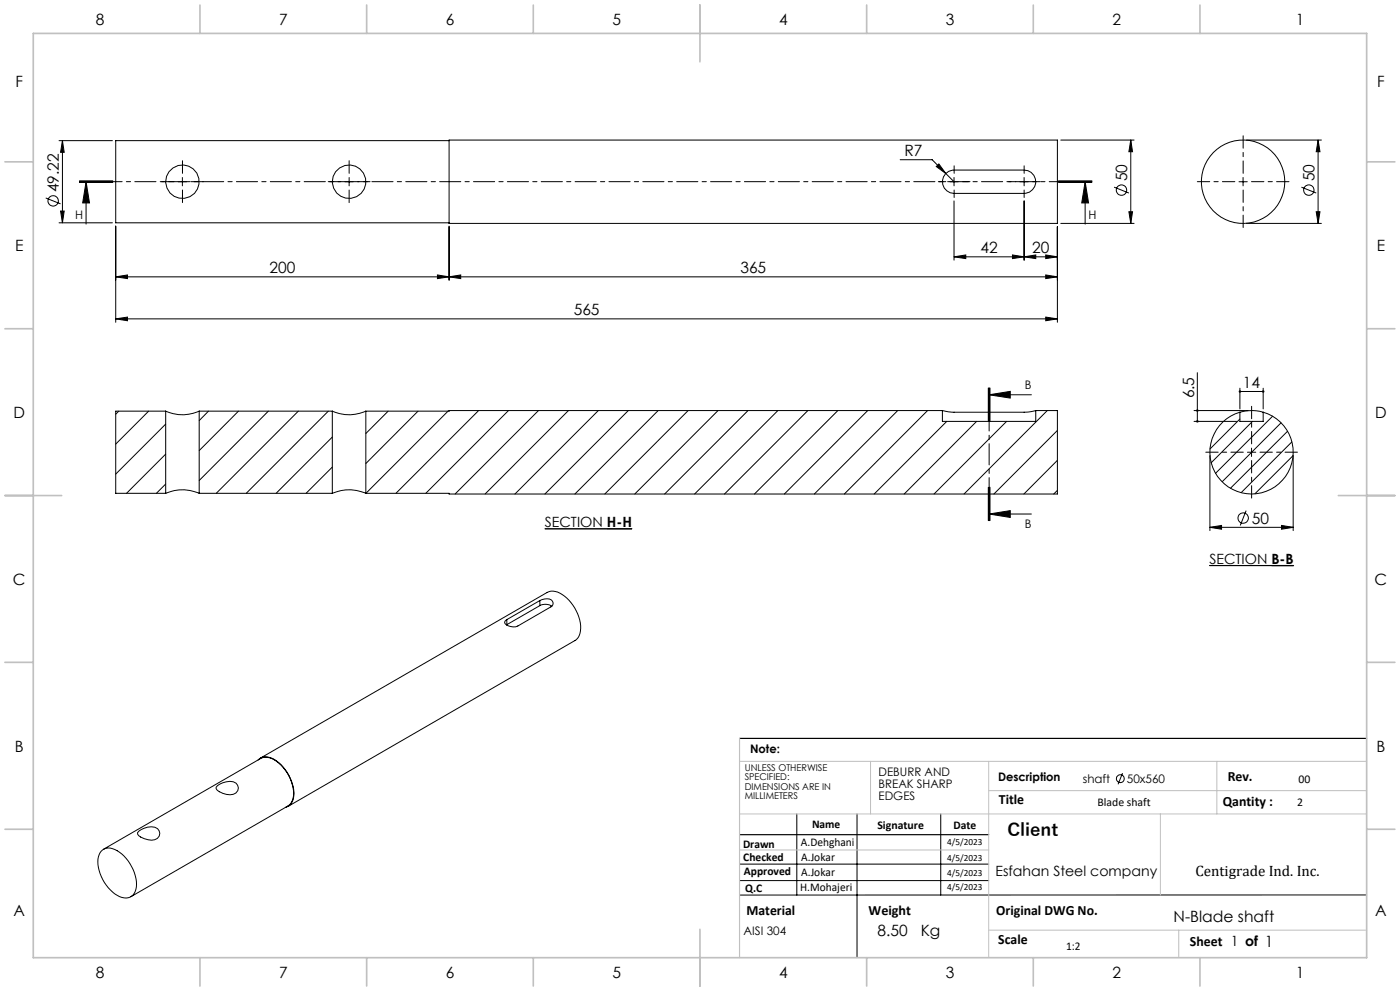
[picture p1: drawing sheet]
<svg xmlns="http://www.w3.org/2000/svg" width="420mm" height="297mm" viewBox="0 0 420 297" stroke-linecap="round" stroke-linejoin="round" font-family="sans-serif">
<g fill="none" stroke="#000" stroke-width=".3">
<path d="M13.7 59.3l4.5 1.8M17.7 42.2h16M18.7 42.2l.6 3.4h-1.1zM18.7 42.2v24.6M23.8 54.7h10zM23.8 54.4h10M23.8 54.2h10M25.8 54.5l1 6.3h-2zM25.8 54.5v12.7M53.5 54.5h2.5M54.7 53.2v2.5M103.5 54.5h2.5"/>
<path d="M104.7 53.2v2.5M134.7 42h182.5v25h-182.5zM134.7 42.2h-100v24.6h100M270.1 47.9h9.5l4.1 4.1M281.7 49.1l2 2.9-2.8-2.1zM283.7 52.1l.9-.7 1.6-.4h21a3.5 3.5 0 0 1 3.5 3.5 3.5 3.5 0 0 1-3.5 3.5h-21a3.5 3.5 0 0 1-3.2-2.2 3.5 3.5 0 0 1 .7-3.7zM283.7 52l2.5 2.5M285 54.5h2.5M286.2 53.2v2.5M306 54.5h2.5M307.2 53.2v2.5M317.6 54.4h10"/>
<path d="M317.6 54.2h10M317.6 54.7h10M318.2 42h22M325.5 54.5l1.1 6.3h-2.1zM325.5 54.5v12.7M334.2 56.1l4.5 1.8M339.2 42l.6 3.5h-1.1zM339.2 42v25M371.7 54.5h2.5M372.9 53.2v2.5M373.9 42h22.5M390.4 56.1l4.5 1.8"/>
<path d="M395.4 42l.6 3.5h-1.1zM395.4 42v25M17.7 66.8h16M18.2 63.2h1.1l-.6 3.6zM34.7 67.8v28.8M134.7 67.8v16.2M286.2 77l3.5-.6v1.1zM286.2 60.2v17.8M286.2 77h31M303.7 76.4l3.5 .6-3.5 .5zM307.2 77l3.5-.6v1.1zM307.2 60.2v17.8"/>
<path d="M313.7 76.4l3.5 .6-3.5 .5zM317.2 68v28.6M318.2 67h22M338.7 63.5h1.1l-.6 3.5zM373.9 67h22.5M394.9 63.5h1.1l-.6 3.5zM34.7 83l3.5-.6v1.1zM34.7 95.6l3.5-.6v1.1zM34.7 83h282.5M34.7 95.6h282.5M131.2 82.4l3.5 .6-3.5 .5zM134.7 83l3.5-.6v1.1z"/>
<path d="M313.7 82.4l3.5 .6-3.5 .5zM313.7 95l3.5 .6-3.5 .5zM296.5 116.3v10M296.7 118.3l6.4-1v2zM296.7 118.3h12.7M296.7 116.3v10M297 116.3v10M359.2 111.7v14.6M372 116.3v6.3M372 117.3h7M379 116.3v6.3M35.6 123.2l-.9 .9"/>
<path d="M44.6 123.2l-9.9 9.9M49.7 123.2a12 12 0 0 0 10.1 0M49.7 123.2h-15v24.6h15M49.7 123.2v24.6M49.7 127.1l-15 15M49.7 136.1l-11.7 11.7M59.8 123.2v24.6M59.8 123.2h39.9M62.5 123.2l-2.7 2.8M71.5 123.2l-11.7 11.8M80.5 123.2l-20.7 20.8M89.5 123.2l-24.6 24.6"/>
<path d="M98.5 123.2l-24.6 24.6M99.7 123.2a12 12 0 0 0 10 0M99.7 123.2v24.6M99.7 140l-7.9 7.8M99.7 131l-16.9 16.8M109.7 123.2v24.6M116.5 123.2l-6.8 6.7M125.4 123.2l-15.7 15.7M134.4 123.2l-24.6 24.6M143.6 123l-24.8 24.8M152.5 123l-24.8 24.8M161.5 123l-25 25.1"/>
<path d="M170.5 123l-25 25.1M179.5 123l-25 25.1M188.5 123l-25 25.1M197.4 123l-24.9 25.1M206.4 123l-25 25.1M215.4 123l-25 25.1M224.4 123l-25 25.1M233.4 123l-25 25.1M242.4 123l-25.1 25.1M251.4 123l-25.1 25.1M260.3 123l-25 25.1M269.3 123l-25 25.1"/>
<path d="M278.3 123l-25 25.1M282.7 123l3 .5h21.5l3.5-.5M282.7 123h-148v.2h-25M282.7 123v3.3h28v-3.3M284 126.3l-21.7 21.8M293 126.3l-21.7 21.8M302 126.3l-21.8 21.8M310.7 123h6.5v25.1h-182.5v-.3h-25M314.2 123l-25 25.1M317.2 129l-19 19.1M317.2 138l-10 10.1M358.2 126.3h12.8"/>
<path d="M358.2 123h16.3M363 136.6v22.4M372 123.5a12.5 12.5 0 0 0-6.7 19.3 12.5 12.5 0 0 0 20.4 0 12.5 12.5 0 0 0-6.7-19.3M372 123.5a12.5 12.5 0 0 1 7 0M372 123.5v2.8h7v-2.8M372 125.6l-9 8.9M374.2 135.5h2.5M375.5 134.3v2.5M375.7 126.3l-12.3 12.4M381.8 124.7l-17.1 17.1M384.3 126.7l-17.7 17.7M386.3 129.3l-17.2 17"/>
<path d="M387.6 132.4l-15.2 15.2M387.9 136.6l-11.4 11.4M387.9 136.6v22.4M49.7 147.8a12.3 12.3 0 0 1 10.1 0M49.7 145.1l-2.8 2.7M59.8 147.8h39.9M99.7 147.8a12.3 12.3 0 0 1 10 0M163.5 158.5h26.1M296.5 146v10M296.7 154.1l6.4-1.1v2.1zM296.7 154.1h12.7M296.7 146v10"/>
<path d="M297 146v10M317.2 147l-1.1 1.1M363 158l3.5-.5v1.1zM363 158h24.9M373.8 153l-1.7 4.5M384.5 157.5l3.4 .5-3.4 .6zM162 180a3.1 3.1 0 0 1 3.8 .2 1.16 1.16 0 0 1-.6 1.7l-9.8 5.7a3.4 3.4 0 0 1-4-1l.1-.4 .5-.5M162 180l-10 5.7M162 180v1.5M362.8 169.5h25.3M152 185.7v1.5M152 187.2l-.1 .1"/>
<path d="M162 181.5a3.5 3.5 0 0 1 3.6 .2M162 181.5l-10 5.7M65.3 235.4a5.4 5.4 0 0 1 5.5-.7 2.02 2.02 0 0 1 .4 2.4 2.02 2.02 0 0 1-2.2 1.1l-1-.1-2.1-.8a1.46 1.46 0 0 1-1.1-1.4zM77.5 227.7a4 4 0 0 1 5.5 .4 12.6 12.6 0 0 1 5.1 11l-.2 .7a3.1 3.1 0 0 1-2.2 2.2M78.1 227.2l86-49.7a4.5 4.5 0 0 1 5.3 1.2 12.1 12.1 0 0 1 4.6 11.1 3.2 3.2 0 0 1-1.5 2.2l-86 49.6M336.8 231.7l-1.4 3.4M30.4 255.1a3.6 3.6 0 0 1 4.7-.2 12.3 12.3 0 0 1 5.7 11.6 3.3 3.3 0 0 1-5 2.2 12.1 12.1 0 0 1-6.3-11.9zM31 254.5l47.2-27.2a4.7 4.7 0 0 1 5.5 1.4 12.1 12.1 0 0 1 4.2 10.6l-.5 1.2-1 1-47.1 27.2M41.7 249.1a5.2 5.2 0 0 1 5.6-.7 2.02 2.02 0 0 1 .4 2.4 2.02 2.02 0 0 1-2.2 1l-1.1-.1-2.1-.8a1.46 1.46 0 0 1-1-1.3zM221.9 259h74.7M239 243.9v24.3M257.1 243.9v43.1"/>
<path d="M282.2 243.9v24.3M221.9 263.9h74.7M410 268.2h-188.1"/>
<circle cx="54.7" cy="54.5" r="5"/>
<circle cx="104.7" cy="54.4" r="5"/>
<circle cx="336.5" cy="57" r="1.56"/>
<circle cx="372.9" cy="54.5" r="12.5"/>
<circle cx="392.6" cy="57" r="1.56"/>
<circle cx="15.9" cy="60.2" r="1.55"/>
<circle cx="372.9" cy="155.3" r="1.56"/>
<circle cx="336.1" cy="233.4" r="1.18"/>
</g>
<path d="M182 158.5h7.6M381.4 169.5h6.7" fill="none" stroke="#000" stroke-width=".4"/>
<g fill="none" stroke="#000" stroke-width=".3" stroke-dasharray="15.2 1.3 1.3 1.3">
<path d="M52.2 54.4h-3.7M54.7 51.9v-3.7M54.7 56.9v3.8M57.2 54.4h3.8M102.2 54.4h-3.7M104.7 51.9v-3.7M104.7 56.9v3.8M107.2 54.4h3.8M283.7 54.4h-2.2M286.2 51.9v-2.2M286.2 56.9v2.3M288.7 54.4h2.3"/>
<path d="M304.7 54.4h-2.2M307.2 51.9v-2.2M307.2 56.9v2.3M309.7 54.4h2.3"/>
</g>
<path d="M370.4 54.4h-11.2M372.9 51.9v-11.2M372.9 56.9v11.3M375.4 54.4h11.3M373 135.5h-11.3M375.5 133v-11.2M375.5 138v11.3M378 135.5h11.2" fill="none" stroke="#000" stroke-width=".3" stroke-dasharray="15.2 1.3 1.3 1.3" stroke-dashoffset="11.5"/>
<path d="M327.6 54.4h-303.8" fill="none" stroke="#000" stroke-width=".3" stroke-dasharray="6.3 1.3 1.3 1.3" stroke-dashoffset="3.7"/>
<path d="M296.7 116.3v39.7" fill="none" stroke="#000" stroke-width=".3" stroke-dasharray="6.3 1.3 1.3 1.3" stroke-dashoffset="3.6"/>
<path d="M221.9 221.3h188.1M221.9 250.2h74.7" fill="none" stroke="#000" stroke-width=".35"/>
<path d="M221.9 228.2h188.1M261.2 228.2v15.7M296.6 228.2v58.8M296.6 237h113.4M365.1 228.2v15.7M221.9 243.9h188.1M221.9 254.7h74.7M348.1 243.9v24.3M296.6 278.8h113.4M353.6 278.8v8.2" fill="none" stroke="#c0c0c0" stroke-width=".3"/>
<path d="M221.9 221.3v65.7" fill="none" stroke="#c0c0c0" stroke-width=".35"/>
<g fill="none" stroke="#c0c0c0" stroke-width=".5">
<path d="M10 10h400v277h-400zM60 1.5v8.5M110 1.5v8.5M160 1.5v8.5M210 1.5v17M260 1.5v8.5M310 1.5v8.5M360 1.5v8.5M1.5 48.5h8.5M410 48.5h8.5M1.5 98.5h8.5M410 98.5h8.5"/>
<path d="M1.5 148.5h17M401.5 148.5h17M1.5 198.5h8.5M410 198.5h8.5M1.5 248.5h8.5M410 248.5h8.5M210 278.5v17M60 287v8.5M110 287v8.5M160 287v8.5M260 287v8.5M310 287v8.5"/>
<path d="M360 287v8.5"/>
</g>
<g fill="#000">
<path d="M18.7 42.2l.6 3.4h-1.1zM18.2 63.2h1.1l-.6 3.6zM339.2 42l.6 3.5h-1.1zM338.7 63.5h1.1l-.6 3.5zM395.4 42l.6 3.5h-1.1zM394.9 63.5h1.1l-.6 3.5z"/>
<path d="M325.5 54.5l1.1 6.3h-2.1zM25.8 54.5l1 6.3h-2z"/>
<path d="M307.2 77l3.5-.6v1.1zM313.7 76.4l3.5 .6-3.5 .5zM286.2 77l3.5-.6v1.1zM303.7 76.4l3.5 .6-3.5 .5zM134.7 83l3.5-.6v1.1zM313.7 82.4l3.5 .6-3.5 .5zM34.7 83l3.5-.6v1.1zM131.2 82.4l3.5 .6-3.5 .5zM281.7 49.1l-.8 .8 2.8 2.1zM34.7 95.6l3.5-.6v1.1zM313.7 95l3.5 .6-3.5 .5z"/>
<path d="M296.7 118.3l6.4-1v2zM296.7 154.1l6.4-1.1v2.1z"/>
<path d="M378.7 117a.37 .37 0 0 0 .1 .7 .37 .37 0 0 0 .5-.4h-.3h.3l-.2-.3zM371.7 117.1l-.1 .2h.4h-.4a.37 .37 0 0 0 .5 .3 .37 .37 0 0 0 .2-.5 .37 .37 0 0 0-.6 0z"/>
<path d="M358.9 126.1v.4l.3 .1v-.3v.3a.37 .37 0 0 0 .3-.5 .37 .37 0 0 0-.6 0zM358.9 122.8a.37 .37 0 0 0 .1 .6 .37 .37 0 0 0 .5-.2 .37 .37 0 0 0-.3-.5v.3v-.3z"/>
<path d="M363 158l3.5-.5v1.1zM384.5 157.5l3.4 .5-3.4 .6z"/>
</g>
<text font-size="5.3" x="302.2" y="250.7">Client</text>
<g font-size="4.7">
<text x="28.7" y="7.6">8</text>
<text x="83.7" y="7.6">7</text>
<text x="133.7" y="7.6">6</text>
<text x="183.7" y="7.6">5</text>
<text x="233.7" y="7.6">4</text>
<text x="283.7" y="7.6">3</text>
<text x="333.7" y="7.6">2</text>
<text x="388.7" y="7.6">1</text>
<text x="4.6" y="26.1">F</text>
<text x="413.1" y="26.1">F</text>
<text x="271.4" y="46.8">R7</text>
<text x="17.7" y="57.6" transform="rotate(-90 17.7 57.6)">49.22</text>
<text x="338.2" y="54.4" transform="rotate(-90 338.2 54.4)">50</text>
<text x="394.4" y="54.4" transform="rotate(-90 394.4 54.4)">50</text>
<text x="4.5" y="75.3">E</text>
<text x="294.2" y="75.9">42</text>
<text x="309.7" y="75.9">20</text>
<text x="413" y="75.3">E</text>
<text x="80.9" y="81.9">200</text>
<text x="222.1" y="81.9">365</text>
<text x="172.1" y="94.5">565</text>
<text x="358.2" y="119.4" transform="rotate(-90 358.2 119.4)">6.5</text>
<text x="372.9" y="116.3">14</text>
<text x="4" y="125.3">D</text>
<text x="412.5" y="125.3">D</text>
<text x="375.5" y="157">50</text>
<text x="3.9" y="175.3">C</text>
<text x="412.4" y="175.3">C</text>
<text x="4.4" y="225.3">B</text>
<text x="412.9" y="225.3">B</text>
<text x="4" y="274.6">A</text>
<text x="412.5" y="274.6">A</text>
<text x="263.3" y="280.5">8.50</text>
<text x="276.2" y="280.5">Kg</text>
<text x="352.1" y="276.4">N-Blade shaft</text>
<text x="28.7" y="293.1">8</text>
<text x="83.7" y="293.1">7</text>
<text x="133.7" y="293.1">6</text>
<text x="183.7" y="293.1">5</text>
<text x="233.7" y="293.1">4</text>
<text x="283.7" y="293.1">3</text>
<text x="333.7" y="293.1">2</text>
<text x="388.7" y="293.1">1</text>
</g>
<text font-size="4.5" x="358.6" y="262.6">Centigrade Ind. Inc.</text>
<g font-size="4.2">
<text x="163.5" y="158">SECTION H-H</text>
<text x="362.9" y="169.1">SECTION B-B</text>
<text x="368.3" y="234.1">Rev.</text>
<text x="299.7" y="240.9">Title</text>
<text x="366.8" y="241.6">Qantity :</text>
<text x="298.6" y="262.6">Esfahan Steel company</text>
<text x="223.9" y="274.2">Material</text>
<text x="260.6" y="274.2">Weight</text>
<text x="298.9" y="274.2">Original DWG No.</text>
<text x="299.5" y="282.8">Scale</text>
<text x="357" y="283.6">Sheet 1 of 1</text>
</g>
<g font-size="3.5">
<text x="22.5" y="65.6">H</text>
<text x="326.5" y="65.6">H</text>
<text x="307.4" y="116.7">B</text>
<text x="307.4" y="158.2">B</text>
<text x="225" y="225.7">Note:</text>
<text x="263.6" y="232.6">DEBURR AND</text>
<text x="263.6" y="236.1">BREAK SHARP</text>
<text x="263.6" y="239.7">EDGES</text>
<text x="299.4" y="234.1">Description</text>
<text x="324.9" y="234.7">shaft</text>
<text x="338.1" y="234.7">50x560</text>
<text x="389.6" y="234.7">00</text>
<text x="329.2" y="241.6">Blade shaft</text>
<text x="389.2" y="241.6">2</text>
<text x="243.6" y="248.1">Name</text>
<text x="263.2" y="248.5">Signature</text>
<text x="286" y="248.5">Date</text>
<text x="222.9" y="254">Drawn</text>
<text x="240.3" y="253.6">A.Dehghani</text>
<text x="240.4" y="257.9">A.Jokar</text>
<text x="223" y="258.1">Checked</text>
<text x="223.2" y="262.1">Approved</text>
<text x="240.4" y="262.4">A.Jokar</text>
<text x="223.6" y="267.4">Q.C</text>
<text x="240.1" y="267.1">H.Mohajeri</text>
<text x="223.1" y="280.2">AISI 304</text>
<text x="319.8" y="284.6">1:2</text>
</g>
<g font-size="2.8">
<text x="223.4" y="231">UNLESS OTHERWISE</text>
<text x="223.4" y="233.8">SPECIFIED:</text>
<text x="223.4" y="236.7">DIMENSIONS ARE IN</text>
<text x="223.4" y="239.5">MILLIMETERS</text>
<text x="284.2" y="253.2">4/5/2023</text>
<text x="284.2" y="258.1">4/5/2023</text>
<text x="284.2" y="262.7">4/5/2023</text>
<text x="284.2" y="266.6">4/5/2023</text>
</g>
</svg>
